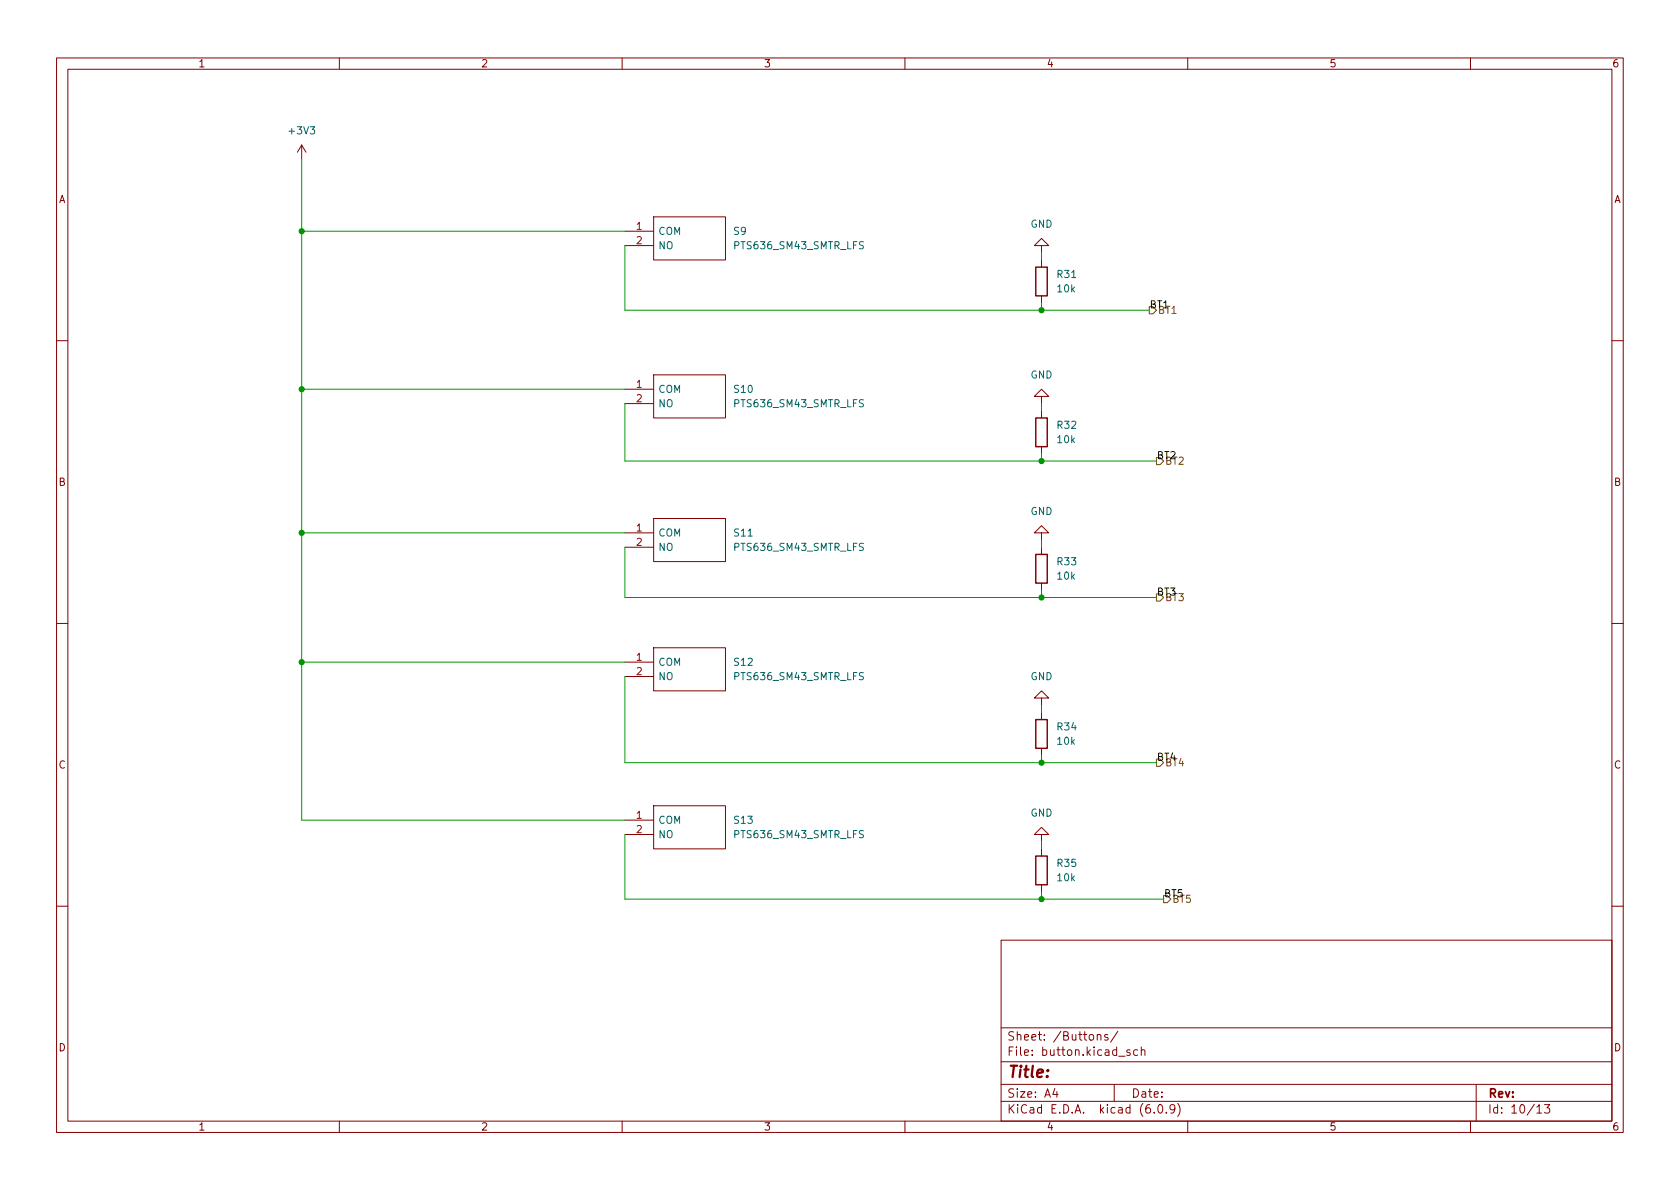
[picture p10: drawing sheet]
<svg xmlns="http://www.w3.org/2000/svg" width="297mm" height="210mm" viewBox="0 0 297 210" stroke-linecap="round" stroke-linejoin="round" font-family="sans-serif">
<g fill="none" stroke="#840000" stroke-width=".18">
<path d="M10 10.2h277v190.1h-277zM12 12.2h273v186.1h-273zM60 10.2v2M110 10.2v2M160 10.2v2M210 10.2v2M260 10.2v2M53.3 25.6l-.7 1.3M53.3 25.6v2.6M53.3 25.6l.8 1.3M115.6 38.3h12.7v7.7h-12.7zM110.5 40.9h5.1"/>
<path d="M110.5 43.4h5.1M184.1 43.4h1.3l-1.3-1.2-1.2 1.2h1.2v1.3M184.1 46v1.2M184.1 52.3v1.3M10 60.2h2M110.5 68.8h5.1M110.5 71.4h5.1M115.6 66.3h12.7v7.6h-12.7zM184.1 70.1h1.3l-1.3-1.3-1.2 1.3h1.2v1.3M184.1 72.6v1.3M184.1 79v1.3M285 60.2h2"/>
<path d="M110.5 94.2h5.1M110.5 96.8h5.1M115.6 91.7h12.7v7.6h-12.7zM184.1 94.2h1.3l-1.3-1.2-1.2 1.2h1.2v1.3M184.1 96.8v1.2M10 110.2h2M110.5 117.1h5.1M110.5 119.6h5.1M115.6 114.5h12.7v7.7h-12.7zM184.1 103.1v1.3M285 110.2h2M184.1 123.4h1.3l-1.3-1.2-1.2 1.2h1.2v1.3"/>
<path d="M184.1 126v1.2M184.1 132.3v1.3M110.5 145h5.1M110.5 147.6h5.1M115.6 142.5h12.7v7.6h-12.7zM184.1 147.6h1.3l-1.3-1.3-1.2 1.3h1.2v1.2M184.1 150.1v1.3M184.1 156.5v1.2M10 160.2h2M177 166.3h108v32h-108zM285 160.2h2M60 198.3v2"/>
<path d="M110 198.3v2M160 198.3v2M177 194.8h108M177 191.8h108M177 187.8h108M177 181.8h108M186.5 192.5l-.4 1h1M186.9 193v1M194 183.1l.2-.2 .4 .1v.9M194 182.9v1M195.9 183l-.4-.1-.2 .2 .1 .3 .5 .1v.4h-.6M197 191.8v3"/>
<path d="M197.6 182.4l-1.2 1.9M197.8 186.8h1.1M199.8 185.7l-.4-.1-.2 .2 .1 .3 .5 .1v.4h-.6M201.1 185.7l-.4-.1-.3 .3v.4l.2 .3h.5M201.8 185.8l.2-.2 .4 .1v.9M201.8 185.1v1.5M204.1 196.7v.1M204.9 195.4l.2-.1a.81 .81 0 0 1 .6 .7 .81 .81 0 0 1-.3 .8h-.2a.81 .81 0 0 1-.6-.6 .81 .81 0 0 1 .3-.8zM206.2 196.7v.1M207.7 196l-.3 .3h-.3l-.2-.3 .1-.6 .4-.1 .2 .2a.99 .99 0 0 1-.3 1.3h-.3M208.2 195.1a1.72 1.72 0 0 1 0 2.3M210 198.3v2"/>
<path d="M260 198.3v2M261 191.8v6.5M271.7 195.8l.5-.5v1.5M271.7 196.8h.9M273.1 195.3h.9l-.5 .6 .4 .1v.7l-.2 .1h-.4l-.2-.1"/>
</g>
<path d="M183.1 47.2h2.1v5.1h-2.1zM183.1 73.9h2.1v5.1h-2.1zM183.1 98h2.1v5.1h-2.1zM183.1 127.2h2.1v5.1h-2.1zM183.1 151.4h2.1v5.1h-2.1z" fill="none" stroke="#840000" stroke-width=".25"/>
<path d="M203.2 54.2h.6l.7 .7-.7 .6h-.6zM204.5 80.9h.6l.6 .6-.6 .7h-.6zM204.5 105h.6l.6 .7-.6 .6h-.6zM204.5 134.2h.6l.6 .7-.6 .6h-.6zM205.7 158.4h.7l.6 .6-.6 .6h-.7z" fill="none" stroke="#725600" stroke-width=".18"/>
<g fill="none" stroke="#0f0f0f" stroke-width=".18">
<path d="M204.8 104.6l.6-.1 .1-.2v-.2l-.7-.1v1.2h.5l.2-.1 .1-.3-.3-.2M205.9 104h.8M206.3 104v1.2M207 104h.8l-.5 .5 .4 .1v.5l-.2 .1-.5-.1M204.8 133.8l.6-.1 .1-.1v-.3l-.7-.1v1.3h.5l.2-.2 .1-.3-.3-.2M205.9 133.2h.8M206.3 133.2v1.3M207.3 133.1l-.3 .9h.8M207.6 133.6v.9M206.1 157.9h.6l.1-.2-.1-.3-.6-.1v1.3h.5l.2-.1v-.3l-.3-.3M207.2 157.3h.7M207.6 157.3v1.3"/>
<path d="M209 157.3h-.6l-.1 .6 .2-.1 .4 .1 .1 .1v.5l-.2 .1-.5-.1"/>
</g>
<g fill="none" stroke="#009600" stroke-width=".18">
<path d="M53.3 28.2v116.8h57.2M53.3 40.9h57.2M110.5 43.4v11.5h92.7M184.1 44.7v1.3M184.1 53.6v1.3M53.3 68.8h57.2M110.5 71.4v10.1h94M184.1 71.4v1.2M53.3 94.2h57.2M110.5 96.8v8.9h94M184.1 80.3v1.2M184.1 95.5v1.3"/>
<path d="M53.3 117.1h57.2M110.5 119.6v15.3h94M184.1 104.4v1.3M184.1 124.7v1.3M184.1 133.6v1.3M110.5 147.6v11.4h95.2M184.1 148.8v1.3M184.1 157.7v1.3"/>
</g>
<g fill="#009600" stroke="#009600" stroke-width=".18">
<circle cx="53.3" cy="40.9" r=".46"/>
<circle cx="53.3" cy="68.8" r=".46"/>
<circle cx="53.3" cy="94.2" r=".46"/>
<circle cx="53.3" cy="117.1" r=".46"/>
<circle cx="184.1" cy="81.5" r=".46"/>
<circle cx="184.1" cy="134.9" r=".46"/>
<circle cx="184.1" cy="159" r=".46"/>
<circle cx="184.1" cy="105.7" r=".46"/>
<circle cx="184.1" cy="54.9" r=".46"/>
</g>
<text font-size="2.8" fill="#840000" x="178" y="190.6">Title:</text>
<g font-size="2.1" fill="#840000">
<text x="178" y="184">Sheet: /Buttons/</text>
<text x="178" y="186.7">File: button.kicad_sch</text>
<text x="178" y="196.9">KiCad E.D.A. kicad (6.0.9)</text>
<text x="178" y="194.1">Size: A4</text>
<text x="200" y="194.1">Date:</text>
<text x="263" y="194.1">Rev:</text>
<text x="263" y="196.9">Id: 10/13</text>
</g>
<g font-size="1.8" fill="#840000">
<text x="35" y="11.9">1</text>
<text x="85" y="11.9">2</text>
<text x="135" y="11.9">3</text>
<text x="185" y="11.9">4</text>
<text x="235" y="11.9">5</text>
<text x="285" y="11.9">6</text>
<text x="10.3" y="35.9">A</text>
<text x="285.3" y="35.9">A</text>
<text x="10.3" y="85.9">B</text>
<text x="285.3" y="85.9">B</text>
<text x="10.3" y="135.9">C</text>
<text x="285.3" y="135.9">C</text>
<text x="10.3" y="185.9">D</text>
<text x="285.3" y="185.9">D</text>
<text x="35" y="199.9">1</text>
<text x="85" y="199.9">2</text>
<text x="135" y="199.9">3</text>
<text x="185" y="199.9">4</text>
<text x="235" y="199.9">5</text>
<text x="285" y="199.9">6</text>
</g>
<g font-size="1.8" fill="#006464">
<text x="51.3" y="23.7">+3V3</text>
<text x="116.3" y="41.5">COM</text>
<text x="129.7" y="41.5">S9</text>
<text x="182.2" y="40.3">GND</text>
<text x="116.3" y="44.1">NO</text>
<text x="130.1" y="44.1">PTS636_SM43_SMTR_LFS</text>
<text x="187" y="49.1">R31</text>
<text x="187" y="51.7">10k</text>
<text x="116.3" y="69.5">COM</text>
<text x="129.9" y="69.5">S10</text>
<text x="182.2" y="66.9">GND</text>
<text x="116.3" y="72">NO</text>
<text x="130.1" y="72">PTS636_SM43_SMTR_LFS</text>
<text x="187" y="75.8">R32</text>
<text x="187" y="78.4">10k</text>
<text x="116.3" y="94.9">COM</text>
<text x="129.9" y="94.9">S11</text>
<text x="182.2" y="91.1">GND</text>
<text x="116.3" y="97.4">NO</text>
<text x="130.1" y="97.4">PTS636_SM43_SMTR_LFS</text>
<text x="187" y="99.9">R33</text>
<text x="187" y="102.5">10k</text>
<text x="116.3" y="117.7">COM</text>
<text x="129.9" y="117.7">S12</text>
<text x="116.3" y="120.3">NO</text>
<text x="130.1" y="120.3">PTS636_SM43_SMTR_LFS</text>
<text x="182.2" y="120.3">GND</text>
<text x="187" y="129.2">R34</text>
<text x="187" y="131.7">10k</text>
<text x="116.3" y="145.7">COM</text>
<text x="116.3" y="148.2">NO</text>
<text x="129.9" y="145.7">S13</text>
<text x="130.1" y="148.2">PTS636_SM43_SMTR_LFS</text>
<text x="182.2" y="144.4">GND</text>
<text x="187" y="153.3">R35</text>
<text x="187" y="155.8">10k</text>
</g>
<g font-size="1.8" fill="#a90000">
<text x="112.5" y="40.6">1</text>
<text x="112.5" y="43.2">2</text>
<text x="112.5" y="68.6">1</text>
<text x="112.5" y="71.1">2</text>
<text x="112.5" y="94">1</text>
<text x="112.5" y="96.5">2</text>
<text x="112.5" y="116.8">1</text>
<text x="112.5" y="119.4">2</text>
<text x="112.5" y="144.8">1</text>
<text x="112.5" y="147.3">2</text>
</g>
<g font-size="1.8" fill="#0f0f0f">
<text x="203.2" y="54.5">BT1</text>
<text x="204.7" y="55.5">BT1</text>
<text x="204.5" y="81.2">BT2</text>
</g>
<g font-size="1.8" fill="#725600">
<text x="205.9" y="82.2">BT2</text>
<text x="205.9" y="106.3">BT3</text>
<text x="205.9" y="135.5">BT4</text>
<text x="207.2" y="159.6">BT5</text>
</g>
</svg>
